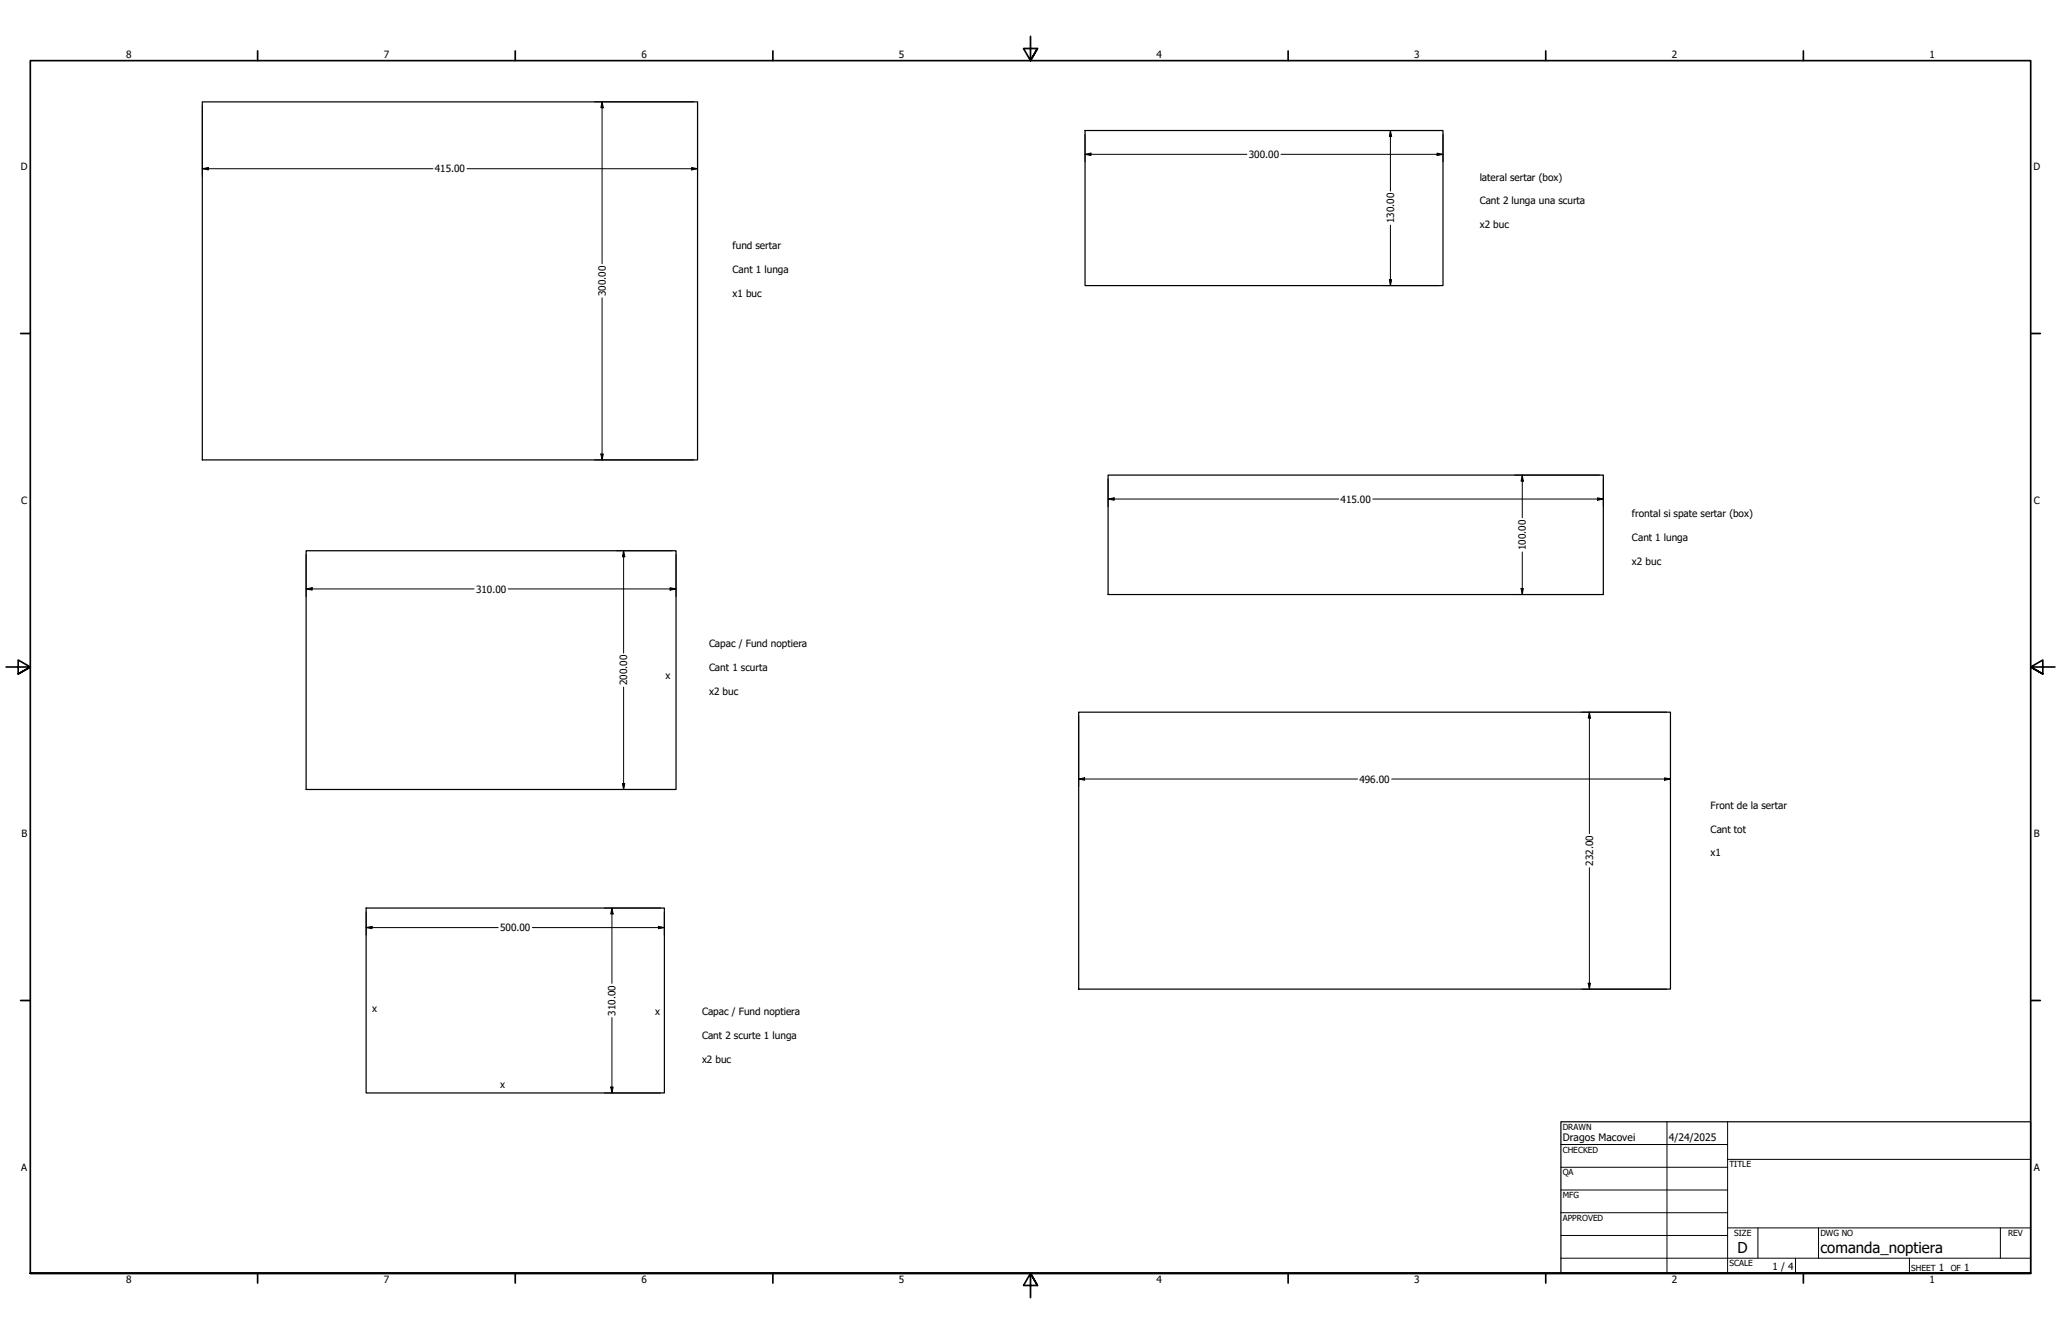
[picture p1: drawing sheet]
<svg xmlns="http://www.w3.org/2000/svg" width="864mm" height="559mm" viewBox="0 0 864 559" stroke-linecap="round" stroke-linejoin="round" font-family="sans-serif">
<!-- layer: Visible (ANSI) -->
<path d="M84.8 42.7h207.5v150h-207.5zM454.7 54.7h149.9v64.9h-149.9zM464.3 199h207.5v50h-207.5zM128.3 230.7h155v100h-155zM452 298.3h248v116h-248zM153.4 380.4h125v77.4h-125z" fill="none" stroke="#000" stroke-width=".51"/>
<!-- layer: Border (ANSI) -->
<g fill="none" stroke="#000" stroke-width=".7">
<path d="M431.8 15.2v10.2l-2.9-5.1h5.8l-2.9 5.1 2.9-5.1M107.9 21.3v4.1M215.9 21.3v4.1M323.8 21.3v4.1M539.8 21.3v4.1M647.7 21.3v4.1M755.6 21.3v4.1M8.6 139.7h4.1M850.9 139.7h4.1M2.5 279.4h10.2l-5.1-2.9v5.8l5.1-2.9-5.1 2.9M861.1 279.4h-10.2l5.1-2.9v5.8l-5.1-2.9 5.1 2.9M8.6 419.1h4.1"/>
<path d="M850.9 419.1h4.1M12.7 533.4v-508h838.2v508h-838.2h838.2M107.9 533.4v4.1M215.9 533.4v4.1M323.8 533.4v4.1M434.7 538.5l-2.9-5.1 2.9 5.1h-5.8l2.9-5.1v10.2M539.8 533.4v4.1M647.7 533.4v4.1M755.6 533.4v4.1"/>
</g>
<!-- layer: Title (ANSI) -->
<g fill="none" stroke="#000" stroke-width=".42">
<path d="M654 479.4h69.9M698.5 469.9v63.5M723.9 469.9v63.5M654 488.9h69.9M654 498.5h69.9M723.9 485.6h127M654 508h69.9M654 517.5h69.9M723.9 514.3h127M736.6 514.3v12.7M762 514.3v12.7M838.2 514.3v12.7"/>
<path d="M654 527h196.9M752.3 527v6.4M800.1 527v6.4"/>
</g>
<path d="M654 469.9h196.9v63.5h-196.9z" fill="none" stroke="#000" stroke-width=".51"/>
<!-- layer: Dimension (ANSI) -->
<g fill="none" stroke="#000" stroke-width=".42">
<path d="M84.8 44.3v29.6M249.1 42.7h41.6M252.3 42.7l.5 2.4h-1zM252.3 42.7v67.8M292.3 44.3v29.6M454.7 56.3v11.5M579.4 54.7h23.7M582.6 54.7l.5 2.4h-.9zM582.6 54.7v25.3M604.6 56.3v11.5M84.8 70.7l2.5-.5v1zM84.8 70.7h96.6"/>
<path d="M195.7 70.7h96.6M289.8 70.2l2.5 .5-2.5 .5zM454.7 64.6l2.4-.5v1.1zM454.7 64.6h67.8M536.8 64.6h67.8M602.2 64.1l2.4 .5-2.4 .6zM582.6 94.3v25.3M579.4 119.6h23.7M582.2 117.2h.9l-.5 2.4zM252.3 124.8v67.9M249.1 192.7h41.6M251.8 190.2h1l-.5 2.5z"/>
<path d="M634.7 199h35.5M637.9 199l.4 2.5h-1zM637.9 199v17.9M464.3 209l2.6-.5v1.1zM464.3 209h96.7M464.3 200.7v11.5M575.2 209h96.6M669.4 208.5l2.4 .5-2.4 .6zM671.8 200.7v11.5M128.3 232.3v17.6M258.1 230.7h23.6M261.3 230.7l.5 2.5h-1z"/>
<path d="M261.3 230.7v42.9M283.3 232.3v17.6M637.9 231.2v17.8M128.3 246.7l2.5-.5v1zM128.3 246.7h70.3M212.9 246.7h70.4M280.8 246.2l2.5 .5-2.5 .5zM634.7 249h35.5M637.3 246.5h1l-.4 2.5zM261.3 287.8v42.9M452 299.9v29.6M662.8 298.3h35.6"/>
<path d="M666 298.3l.4 2.5h-.9zM666 298.3v50.9M700 299.9v29.6M258.1 330.7h23.6M260.8 328.2h1l-.5 2.5zM452 326.3l2.5-.5v1zM452 326.3h116.8M583.1 326.3h116.9M697.5 325.8l2.5 .5-2.5 .5zM666 363.5v50.8M153.4 388.6l2.5-.6v1zM153.4 388.6h55.3"/>
<path d="M153.4 382v9.7M223.1 388.6h55.3M253.2 380.4h23.6M256.4 380.4l.5 2.4h-1zM256.4 380.4v31.5M275.9 388l2.5 .6-2.5 .4zM278.4 382v9.7M662.8 414.3h35.6M665.5 411.9h.9l-.4 2.4zM256.4 426.3v31.5M253.2 457.8h23.6M255.9 455.4h1l-.5 2.4z"/>
</g>
<g fill="#000">
<path d="M252.3 42.7l.5 2.4h-1z" fill-rule="evenodd"/>
<path d="M582.6 54.7l.5 2.4h-.9z" fill-rule="evenodd"/>
<path d="M84.8 70.7l2.5-.5v1z" fill-rule="evenodd"/>
<path d="M289.8 70.2l2.5 .5-2.5 .5z" fill-rule="evenodd"/>
<path d="M454.7 64.6l2.4-.5v1.1z" fill-rule="evenodd"/>
<path d="M602.2 64.1l2.4 .5-2.4 .6z" fill-rule="evenodd"/>
<path d="M582.2 117.2h.9l-.5 2.4z" fill-rule="evenodd"/>
<path d="M251.8 190.2h1l-.5 2.5z" fill-rule="evenodd"/>
<path d="M464.3 209l2.6-.5v1.1z" fill-rule="evenodd"/>
<path d="M637.9 199l.4 2.5h-1z" fill-rule="evenodd"/>
<path d="M669.4 208.5l2.4 .5-2.4 .6z" fill-rule="evenodd"/>
<path d="M261.3 230.7l.5 2.5h-1z" fill-rule="evenodd"/>
<path d="M128.3 246.7l2.5-.5v1z" fill-rule="evenodd"/>
<path d="M280.8 246.2l2.5 .5-2.5 .5z" fill-rule="evenodd"/>
<path d="M637.3 246.5h1l-.4 2.5z" fill-rule="evenodd"/>
<path d="M666 298.3l.4 2.5h-.9z" fill-rule="evenodd"/>
<path d="M260.8 328.2h1l-.5 2.5z" fill-rule="evenodd"/>
<path d="M452 326.3l2.5-.5v1z" fill-rule="evenodd"/>
<path d="M697.5 325.8l2.5 .5-2.5 .5z" fill-rule="evenodd"/>
<path d="M153.4 388.6l2.5-.6v1z" fill-rule="evenodd"/>
<path d="M256.4 380.4l.5 2.4h-1z" fill-rule="evenodd"/>
<path d="M275.9 388l2.5 .6-2.5 .4z" fill-rule="evenodd"/>
<path d="M665.5 411.9h.9l-.4 2.4z" fill-rule="evenodd"/>
<path d="M255.9 455.4h1l-.5 2.4z" fill-rule="evenodd"/>
</g>
<g font-size="6.3">
<text x="728.1" y="524.9">D</text>
<text x="762.8" y="525">comanda_noptiera</text>
</g>
<g font-size="4.3">
<text x="654.8" y="477.8">Dragos Macovei</text>
<text x="699.3" y="478">4/24/2025</text>
</g>
<g font-size="4.2">
<text x="52.8" y="24.4">8</text>
<text x="160.8" y="24.4">7</text>
<text x="268.7" y="24.4">6</text>
<text x="376.7" y="24.4">5</text>
<text x="484.6" y="24.4">4</text>
<text x="592.6" y="24.4">3</text>
<text x="700.5" y="24.4">2</text>
<text x="808.5" y="24.4">1</text>
<text x="8.8" y="71.4">D</text>
<text x="523.3" y="66.2">300.00</text>
<text x="852" y="71.4">D</text>
<text x="182.2" y="72.2">415.00</text>
<text x="620" y="75.6">lateral sertar (box)</text>
<text x="620" y="85.7">Cant 2 lunga una scurta</text>
<text x="584.1" y="93.5" transform="rotate(-90 584.1 93.5)">130.00</text>
<text x="620" y="95.7">x2 buc</text>
<text x="307" y="104.3">fund sertar</text>
<text x="307" y="114.4">Cant 1 lunga</text>
<text x="253.8" y="124" transform="rotate(-90 253.8 124)">300.00</text>
<text x="307" y="124.4">x1 buc</text>
<text x="8.9" y="211.1">C</text>
<text x="561.7" y="210.6">415.00</text>
<text x="852.2" y="211.1">C</text>
<text x="683.8" y="216.4">frontal si spate sertar (box)</text>
<text x="683.8" y="226.5">Cant 1 lunga</text>
<text x="639.4" y="230.4" transform="rotate(-90 639.4 230.4)">100.00</text>
<text x="683.8" y="236.5">x2 buc</text>
<text x="199.5" y="248.2">310.00</text>
<text x="297.1" y="270.9">Capac / Fund noptiera</text>
<text x="297.1" y="280.9">Cant 1 scurta</text>
<text x="262.8" y="287.1" transform="rotate(-90 262.8 287.1)">200.00</text>
<text x="278.9" y="284.4">x</text>
<text x="297.1" y="291">x2 buc</text>
<text x="569.6" y="327.9">496.00</text>
<text x="716.8" y="338.7">Front de la sertar</text>
<text x="9" y="350.8">B</text>
<text x="716.8" y="348.7">Cant tot</text>
<text x="852.2" y="350.8">B</text>
<text x="716.8" y="358.8">x1</text>
<text x="667.5" y="362.7" transform="rotate(-90 667.5 362.7)">232.00</text>
<text x="209.5" y="390.1">500.00</text>
<text x="155.9" y="424">x</text>
<text x="257.9" y="425.4" transform="rotate(-90 257.9 425.4)">310.00</text>
<text x="274.6" y="425">x</text>
<text x="294.2" y="425.2">Capac / Fund noptiera</text>
<text x="294.2" y="435.2">Cant 2 scurte 1 lunga</text>
<text x="294.2" y="445.3">x2 buc</text>
<text x="209.5" y="455.8">x</text>
<text x="8.9" y="490.5">A</text>
<text x="852.2" y="490.5">A</text>
<text x="742.8" y="532">1 / 4</text>
<text x="812.4" y="532.6">1</text>
<text x="823" y="532.6">1</text>
<text x="52.8" y="537.5">8</text>
<text x="160.8" y="537.5">7</text>
<text x="268.7" y="537.5">6</text>
<text x="376.7" y="537.5">5</text>
<text x="484.6" y="537.5">4</text>
<text x="592.6" y="537.5">3</text>
<text x="700.5" y="537.5">2</text>
<text x="808.5" y="537.5">1</text>
</g>
<g font-size="3.5">
<text x="654.8" y="473.2">DRAWN</text>
<text x="654.8" y="482.8">CHECKED</text>
<text x="724.7" y="488.9">TITLE</text>
<text x="654.8" y="492.3">QA</text>
<text x="654.8" y="501.8">MFG</text>
<text x="654.8" y="511.4">APPROVED</text>
<text x="726.7" y="517.7">SIZE</text>
<text x="762.8" y="517.7">DWG NO</text>
<text x="841.4" y="517.7">REV</text>
<text x="724.7" y="530.4">SCALE</text>
<text x="800.9" y="532.6">SHEET</text>
<text x="817.4" y="532.6">OF</text>
</g>
</svg>
